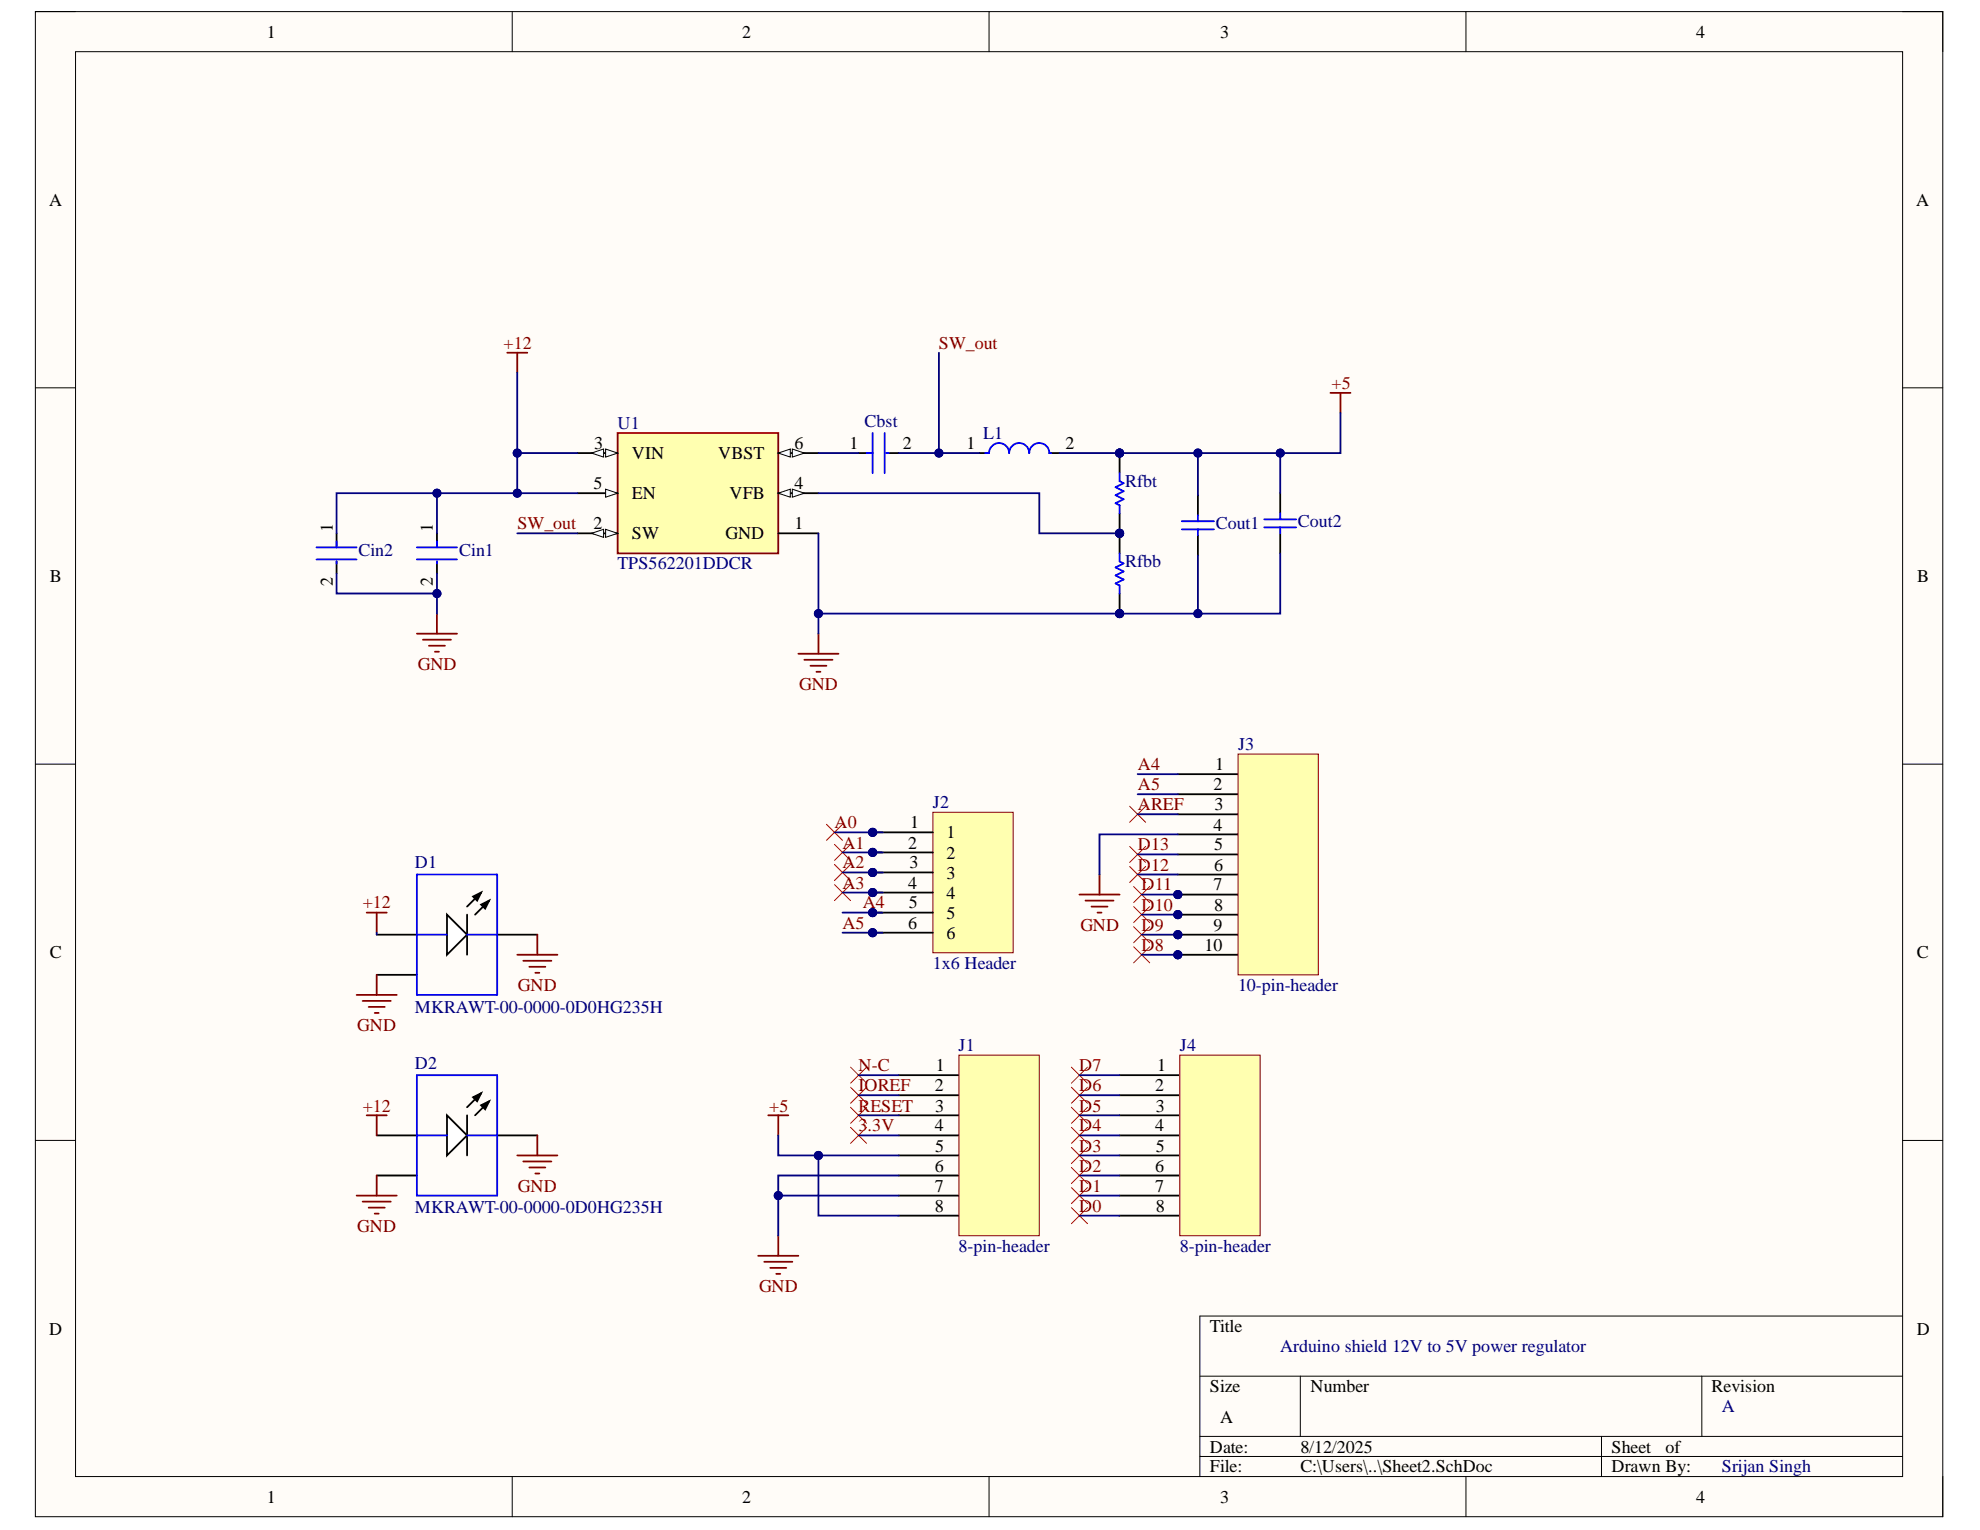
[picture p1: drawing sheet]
# Altium project powerregulatorarduino.PrjPcb
1 sheet, 15 parts. Net scope: global (net labels, ports and power ports of the same name join across sheets).
Board file: SHIELDBOARD.PcbDoc

## Sheet Sheet2.SchDoc
size A; SheetNumber: 1; SheetTotal: 1

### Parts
Cbst  08053C104KAT2A  [FP-0805-L_2_01_0_2-W_1_25-IPC_C]  (value not drawn)
Cin1  GRM188R60J106ME47D  [FP-GRM188-0_1-e0_2_0_55-IPC_A]  (value not drawn)
Cin2  GRM188R60J106ME47D  [FP-GRM188-0_1-e0_2_0_55-IPC_A]  (value not drawn)
Cout1  C1608X5R1A226M080AC  [CAPC1608X100X20ML10]  (value not drawn)
Cout2  C1608X5R1A226M080AC  [CAPC1608X100X20ML10]  (value not drawn)
D1  MKRAWT-00-0000-0D0HG235H  [CREE-MK-R-2_V]
D2  MKRAWT-00-0000-0D0HG235H  [CREE-MK-R-2_V]
J1  8-pin-header  [8pin]
J2  1x6 Header  [6pin]
J3  10-pin-header  [10pin]
J4  8-pin-header  [8pin]
L1  NRS8030T3R3MJGJ  [FP-NRS8030-MFG]  (value not drawn)
Rfbb  ERJ2RKF1002X  [RESC1005X40X25LL05T05]  (value not drawn)
Rfbt  CRCW020156K2FNED  [RESC0603X28X15NL05T05]  (value not drawn)
U1  TPS562201DDCR  [FP-DDC0006A-IPC_C]

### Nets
+5: Cout1.2 Cout2.2 J1.5 J1.8 L1.2 Rfbt.2
+12: Cin1.1 Cin2.1 D1.1(A) D2.1(A) U1.3(VIN) U1.5(EN)
GND: Cin1.2 Cin2.2 Cout1.1 Cout2.1 D1.2(K) D1.3(EP) D2.2(K) D2.3(EP) J1.6 J1.7 J3.4 Rfbb.1 U1.1(GND)
3.3V: J1.4
A0: J2.1
A1: J2.2
A2: J2.3
A3: J2.4
A4: J2.5 J3.1
A5: J2.6 J3.2
AREF: J3.3
D0: J4.8
D1: J4.7
D2: J4.6
D3: J4.5
D4: J4.4
D5: J4.3
D6: J4.2
D7: J4.1
D8: J3.10
D9: J3.9
D10: J3.8
D11: J3.7
D12: J3.6(6)
D13: J3.5
IOREF: J1.2
N-C: J1.1
RESET: J1.3
SW_out: Cbst.2 L1.1 U1.2(SW)
NetCbst_1: Cbst.1 U1.6(VBST)
NetRfbb_2: Rfbb.2 Rfbt.1 U1.4(VFB)

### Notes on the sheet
- Arduino shield 12V to 5V power regulator
- A
- Srijan Singh
